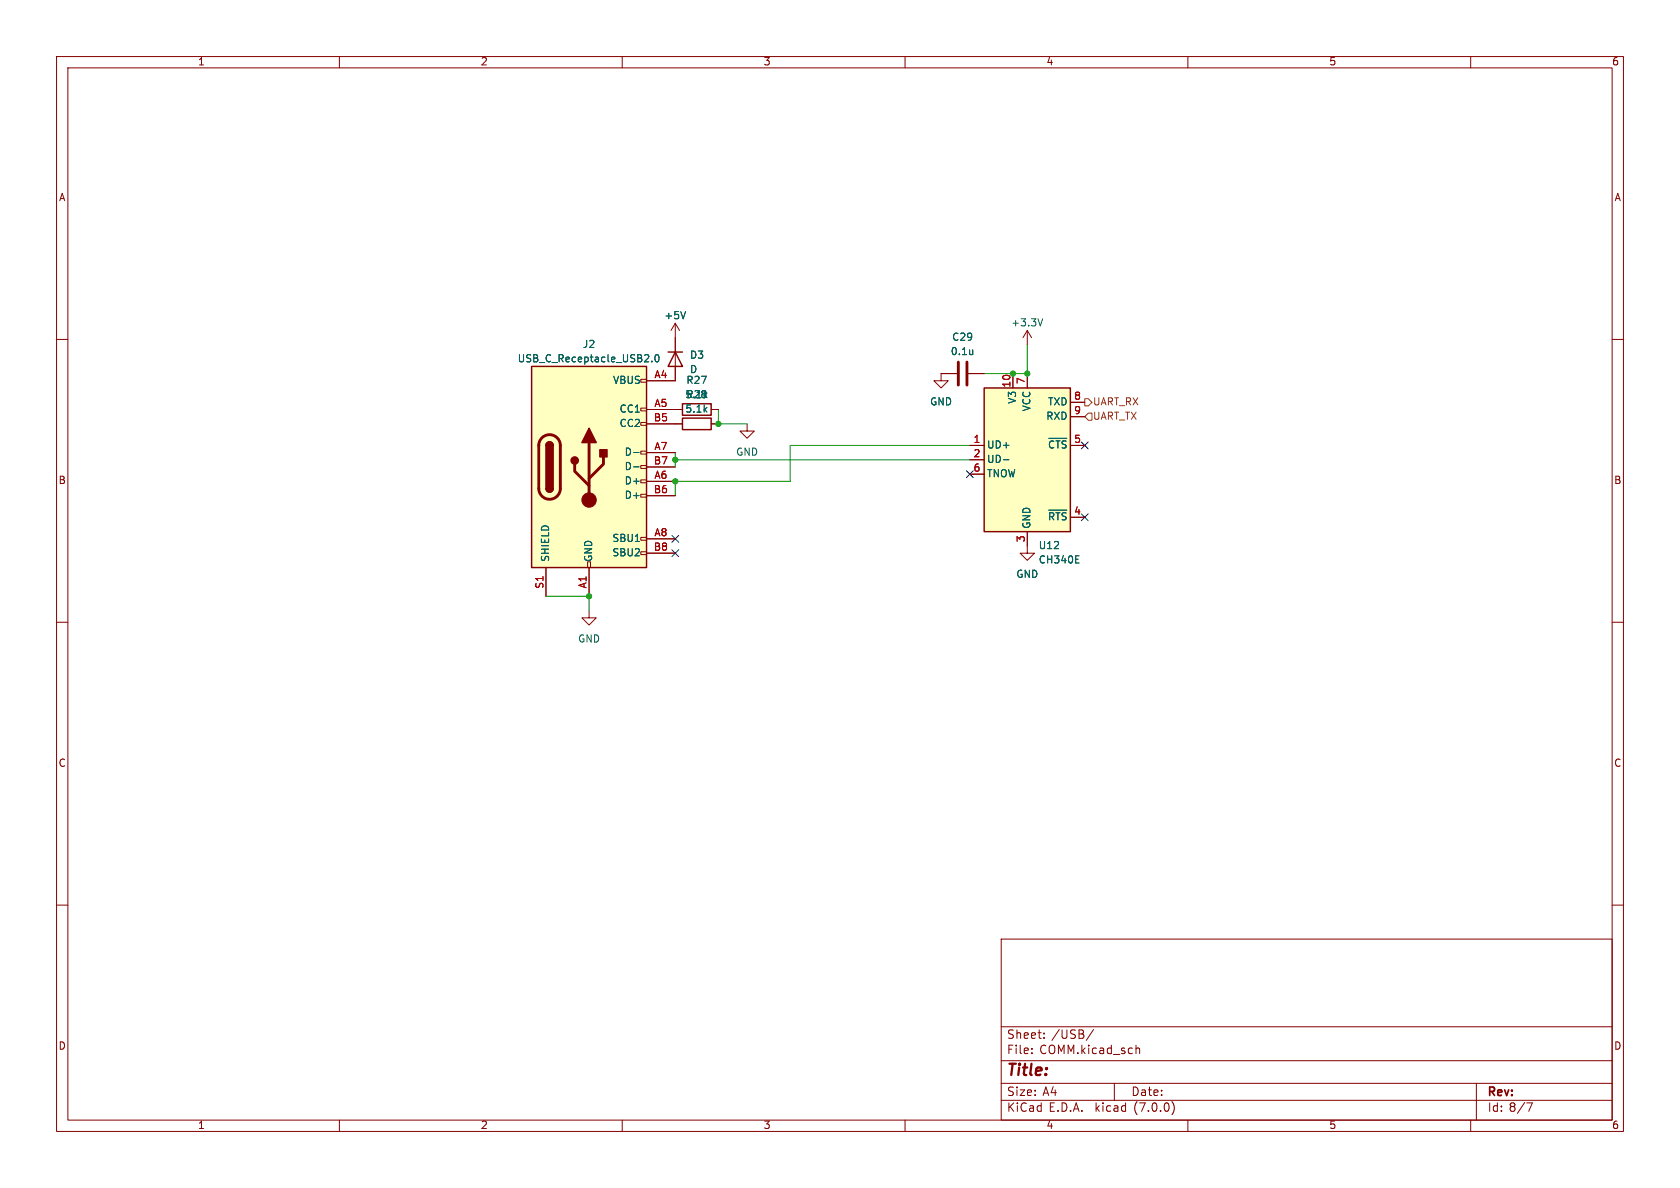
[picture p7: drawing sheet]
<svg xmlns="http://www.w3.org/2000/svg" width="297mm" height="210mm" viewBox="0 0 297 210" stroke-linecap="round" stroke-linejoin="round" font-family="sans-serif">
<g fill="none" stroke="#840000" stroke-width=".18">
<path d="M10 10h277v190h-277zM12 12h273v186h-273zM60 10v2M110 10v2M160 10v2M210 10v2M260 10v2M10 60h2M119.4 57.2v10.1h-5.1M119.4 57.2l-.8 1.2M119.4 57.2l.7 1.2M181.6 58.4v2.6"/>
<path d="M181.6 58.4l-.8 1.3M181.6 58.4l.8 1.3M285 60h2M113.3 79.8h1v.5h-1zM113.3 74.7h1v.5h-1zM113.3 72.1h1v.5h-1zM113.3 67.1h1v.5h-1zM114.3 72.4h6.3M114.3 74.9h6.3M125.7 72.4h1.3M125.7 74.9h1.3M132.1 74.9v1.3h1.2l-1.2 1.3-1.3-1.3h1.3"/>
<path d="M169.2 66h-2.8v1.3h1.2l-1.2 1.3-1.3-1.3h1.3M171.2 66h2.8M171.4 78.7h2.6M179.1 66v2.6M181.6 66v2.6M189.2 78.7h2.6M189.2 71.1h2.6M189.2 73.7h2.6M103.9 99.3h.5v1h-.5zM113.3 97.5h1v.5h-1zM113.3 95h1v.5h-1zM113.3 87.4h1v.5h-1z"/>
<path d="M113.3 84.8h1v.5h-1zM113.3 82.3h1v.5h-1zM114.3 85.1h5.1M114.3 80h5.1M114.3 95.3h5.1M114.3 87.6h5.1M114.3 82.6h5.1M114.3 97.8h5.1M171.4 81.3h2.6M171.4 83.8h2.6M181.6 94v3.8h1.3l-1.3 1.3-1.3-1.3h1.3M189.2 91.4h2.6"/>
<path d="M10 110h2M96.5 100.3v5.1M104.1 108v1.2h1.3l-1.3 1.3-1.2-1.3h1.2M104.1 100.3v5.1M285 110h2M10 160h2M285 160h2M177 166h108v32h-108zM60 198v2M110 198v2M160 198v2M177 194.5h108"/>
<path d="M177 191.5h108M177 187.5h108M177 181.5h108M182.4 186.1v.2M182.4 185.3v.2M184.6 183.4v.2M184.6 182.6v.2M193.3 182l-1.3 1.9M197 191.5v3M200.8 185.4l.2-.1h.4l.1 1M207.2 194.7a1.72 1.72 0 0 1 0 2.3M210 198v2"/>
<path d="M260 198v2M261 191.5v6.5M269.9 195h1l-.6 1.5"/>
</g>
<g fill="#ffffc2" stroke="#ffffc2" stroke-width=".18">
<path d="M174 68.6h15.2v25.4h-15.2z"/>
<path d="M94 64.8h20.3v35.5h-20.3z"/>
</g>
<path d="M94 64.8h20.3v35.5h-20.3zM96.5 78.7a.64 .64 0 0 1 .7-.6 .64 .64 0 0 1 .6 .6M118.1 62.2h2.5M119.4 62.2l1.2 2.6h-2.5zM120.6 71.4h5.1v2h-5.1zM120.6 73.9h5.1v2h-5.1zM174 68.6h15.2v25.4h-15.2zM96.5 86.4a.64 .64 0 0 0 .7 .6 .64 .64 0 0 0 .6-.6" fill="none" stroke="#840000" stroke-width=".25"/>
<g fill="none" stroke="#006464" stroke-width=".18">
<path d="M121.2 55.1l-.4 1.2M184.3 56.3l-.4 1.3M112 80h1M115.2 63.8v.2M115.9 62.8l.2-.1a.68 .68 0 0 1 .4 .6 .68 .68 0 0 1-.4 .7l-.2-.2-.1-.3zM185.4 77.5h3.2M186.3 78.1l-.2-.2-.3 .1-.3 .5M186.7 77.9h.7M187 77.9v1.3M188.5 78l-.5-.1-.2 .4M112 82.5h1M112.3 95.7h.7"/>
<path d="M177.4 81.3h1M185.4 90.2h3.2M186.3 91.1l-.1-.4-.6-.1v1.3M186.7 90.6h.7M187 90.6v1.3M188.5 90.7l-.5-.1-.2 .4M190.2 99.5h.6M190.2 98.3h.6"/>
</g>
<path d="M95.8 77.4a1.9 1.9 0 0 1 2.1-.4 1.9 1.9 0 0 1 1.2 1.7v7.7a1.91 1.91 0 0 1-1.9 1.9 1.91 1.91 0 0 1-2-1.9l.1-7.8 .1-.7zM104.1 78.2v10.2M169.4 64v4.1M170.9 64v4.1M101.6 82v1.3l2.5 2.6M106.7 80.8v1.2l-2.6 2.6" fill="none" stroke="#840000" stroke-width=".51"/>
<g fill="#840000" stroke="#840000" stroke-width=".25">
<path d="M96.5 86.4h1.3a.64 .64 0 0 1-.6 .6 .64 .64 0 0 1-.7-.6z"/>
<path d="M96.5 78.7h1.3v7.7h-1.3z"/>
<path d="M96.7 78.3a.64 .64 0 0 1 .7-.1 .64 .64 0 0 1 .4 .5h-1.3z"/>
<path d="M104.1 75.7l1.3 2.5h-2.5z"/>
<path d="M106 79.5h1.3v1.3h-1.3z"/>
<circle cx="101.6" cy="81.4" r=".63"/>
</g>
<circle cx="104.1" cy="88.4" r="1.27" fill="#840000" stroke="#840000" stroke-width=".18"/>
<path d="M191.8 70.5h.6l.6 .6-.6 .7h-.6zM192.4 73h.6v1.3h-.6l-.6-.6z" fill="none" stroke="#725600" stroke-width=".18"/>
<path d="M127 72.4v2.5h5.1M171.4 78.7h-31.7v6.4h-20.3v2.5M181.6 61v5h-7.6M119.4 81.3h52M119.4 80v2.6M96.5 105.4h7.6v2.6" fill="none" stroke="#009600" stroke-width=".18"/>
<path d="M191.2 78.1l1.2 1.2M192.4 78.1l-1.2 1.2M118.8 94.6l1.2 1.3M118.8 97.2l1.2 1.2M120 94.6l-1.2 1.3M120 97.2l-1.2 1.2M170.8 83.2l1.3 1.2M172.1 83.2l-1.3 1.2M191.2 90.8l1.2 1.2M192.4 90.8l-1.2 1.2" fill="none" stroke="#000084" stroke-width=".18"/>
<g fill="#009600" stroke="#009600" stroke-width=".18">
<circle cx="119.4" cy="81.3" r=".46"/>
<circle cx="119.4" cy="85.1" r=".46"/>
<circle cx="127" cy="74.9" r=".46"/>
<circle cx="104.1" cy="105.4" r=".46"/>
<circle cx="179.1" cy="66" r=".46"/>
<circle cx="181.6" cy="66" r=".46"/>
</g>
<text font-size="2.8" fill="#840000" x="178" y="190.8">Title:</text>
<g font-size="2.1" fill="#840000">
<text x="178" y="183.9">Sheet:</text>
<text x="185.9" y="183.9">/USB/</text>
<text x="178" y="186.6">File:</text>
<text x="183.8" y="186.6">COMM.kicad_sch</text>
<text x="178" y="196.8">KiCad</text>
<text x="178" y="194">Size:</text>
<text x="184.3" y="194">A4</text>
<text x="185.4" y="196.8">E.D.A.</text>
<text x="193.7" y="196.8">kicad</text>
<text x="200" y="194">Date:</text>
<text x="200.6" y="196.8">(7.0.0)</text>
<text x="263" y="194.2">Rev:</text>
<text x="263" y="196.8">Id: 8/7</text>
</g>
<g font-size="1.8" fill="#840000">
<text x="35" y="11.8">1</text>
<text x="85" y="11.8">2</text>
<text x="135" y="11.8">3</text>
<text x="185" y="11.8">4</text>
<text x="235" y="11.8">5</text>
<text x="285" y="11.8">6</text>
<text x="10.4" y="35.8">A</text>
<text x="285.4" y="35.8">A</text>
<text x="10.3" y="85.8">B</text>
<text x="285.3" y="85.8">B</text>
<text x="10.3" y="135.8">C</text>
<text x="285.3" y="135.8">C</text>
<text x="10.3" y="185.8">D</text>
<text x="285.3" y="185.8">D</text>
<text x="35" y="199.8">1</text>
<text x="85" y="199.8">2</text>
<text x="135" y="199.8">3</text>
<text x="185" y="199.8">4</text>
<text x="235" y="199.8">5</text>
<text x="285" y="199.8">6</text>
</g>
<g font-size="1.8" fill="#006464">
<text x="117.4" y="56.7">+5V</text>
<text x="178.7" y="58">+3.3V</text>
<text x="91.5" y="64.3">USB_C_Receptacle_USB2.0</text>
<text x="103" y="61.8">J2</text>
<text x="121.9" y="63.7">D3</text>
<text x="168" y="63.1">0.1u</text>
<text x="168.3" y="60.5">C29</text>
<text x="108.3" y="68.1">VBUS</text>
<text x="121.3" y="68.1">R27</text>
<text x="121.3" y="70.7">R28</text>
<text x="121.9" y="66.2">D</text>
<text x="164.4" y="71.9">GND</text>
<text x="179.9" y="71.5" transform="rotate(-90 179.9 71.5)">V3</text>
<text x="185.1" y="71.9">TXD</text>
<text x="109.4" y="73.2">CC1</text>
<text x="109.4" y="75.8">CC2</text>
<text x="121.1" y="73.2">5.1k</text>
<text x="182.4" y="72.8" transform="rotate(-90 182.4 72.8)">VCC</text>
<text x="184.8" y="74.5">RXD</text>
<text x="110.3" y="80.8">D-</text>
<text x="110.3" y="83.4">D-</text>
<text x="130.1" y="80.8">GND</text>
<text x="174.5" y="79.6">UD+</text>
<text x="174.5" y="82.1">UD-</text>
<text x="185.1" y="80.2">~{CTS}</text>
<text x="110.3" y="85.9">D+</text>
<text x="110.3" y="88.5">D+</text>
<text x="174.5" y="84.6">TNOW</text>
<text x="182.4" y="93.5" transform="rotate(-90 182.4 93.5)">GND</text>
<text x="185.1" y="92.9">~{RTS}</text>
<text x="97.3" y="99.3" transform="rotate(-90 97.3 99.3)">SHIELD</text>
<text x="105" y="99.3" transform="rotate(-90 105 99.3)">GND</text>
<text x="108.1" y="96.1">SBU1</text>
<text x="108.1" y="98.6">SBU2</text>
<text x="183.6" y="97.3">U12</text>
<text x="183.6" y="99.9">CH340E</text>
<text x="179.6" y="102.4">GND</text>
<text x="102.1" y="113.9">GND</text>
</g>
<g font-size="1.8" fill="#a90000">
<text x="115.6" y="67.1">A4</text>
<text x="178.8" y="68.6" transform="rotate(-90 178.8 68.6)">10</text>
<text x="181.4" y="68" transform="rotate(-90 181.4 68)">7</text>
<text x="189.8" y="70.9">8</text>
<text x="115.5" y="74.7">B5</text>
<text x="115.6" y="72.1">A5</text>
<text x="189.8" y="73.4">9</text>
<text x="115.5" y="82.3">B7</text>
<text x="115.6" y="79.8">A7</text>
<text x="172.1" y="78.5">1</text>
<text x="172.1" y="81">2</text>
<text x="172.1" y="83.6">6</text>
<text x="189.8" y="78.5">5</text>
<text x="115.5" y="87.4">B6</text>
<text x="115.6" y="84.8">A6</text>
<text x="115.6" y="95">A8</text>
<text x="181.4" y="95.9" transform="rotate(-90 181.4 95.9)">3</text>
<text x="189.8" y="91.2">4</text>
<text x="115.5" y="97.5">B8</text>
<text x="96.3" y="104.1" transform="rotate(-90 96.3 104.1)">S1</text>
<text x="103.9" y="104.1" transform="rotate(-90 103.9 104.1)">A1</text>
</g>
<g font-size="1.8" fill="#725600">
<text x="193.2" y="71.9">UART_RX</text>
<text x="193.2" y="74.5">UART_TX</text>
</g>
</svg>
